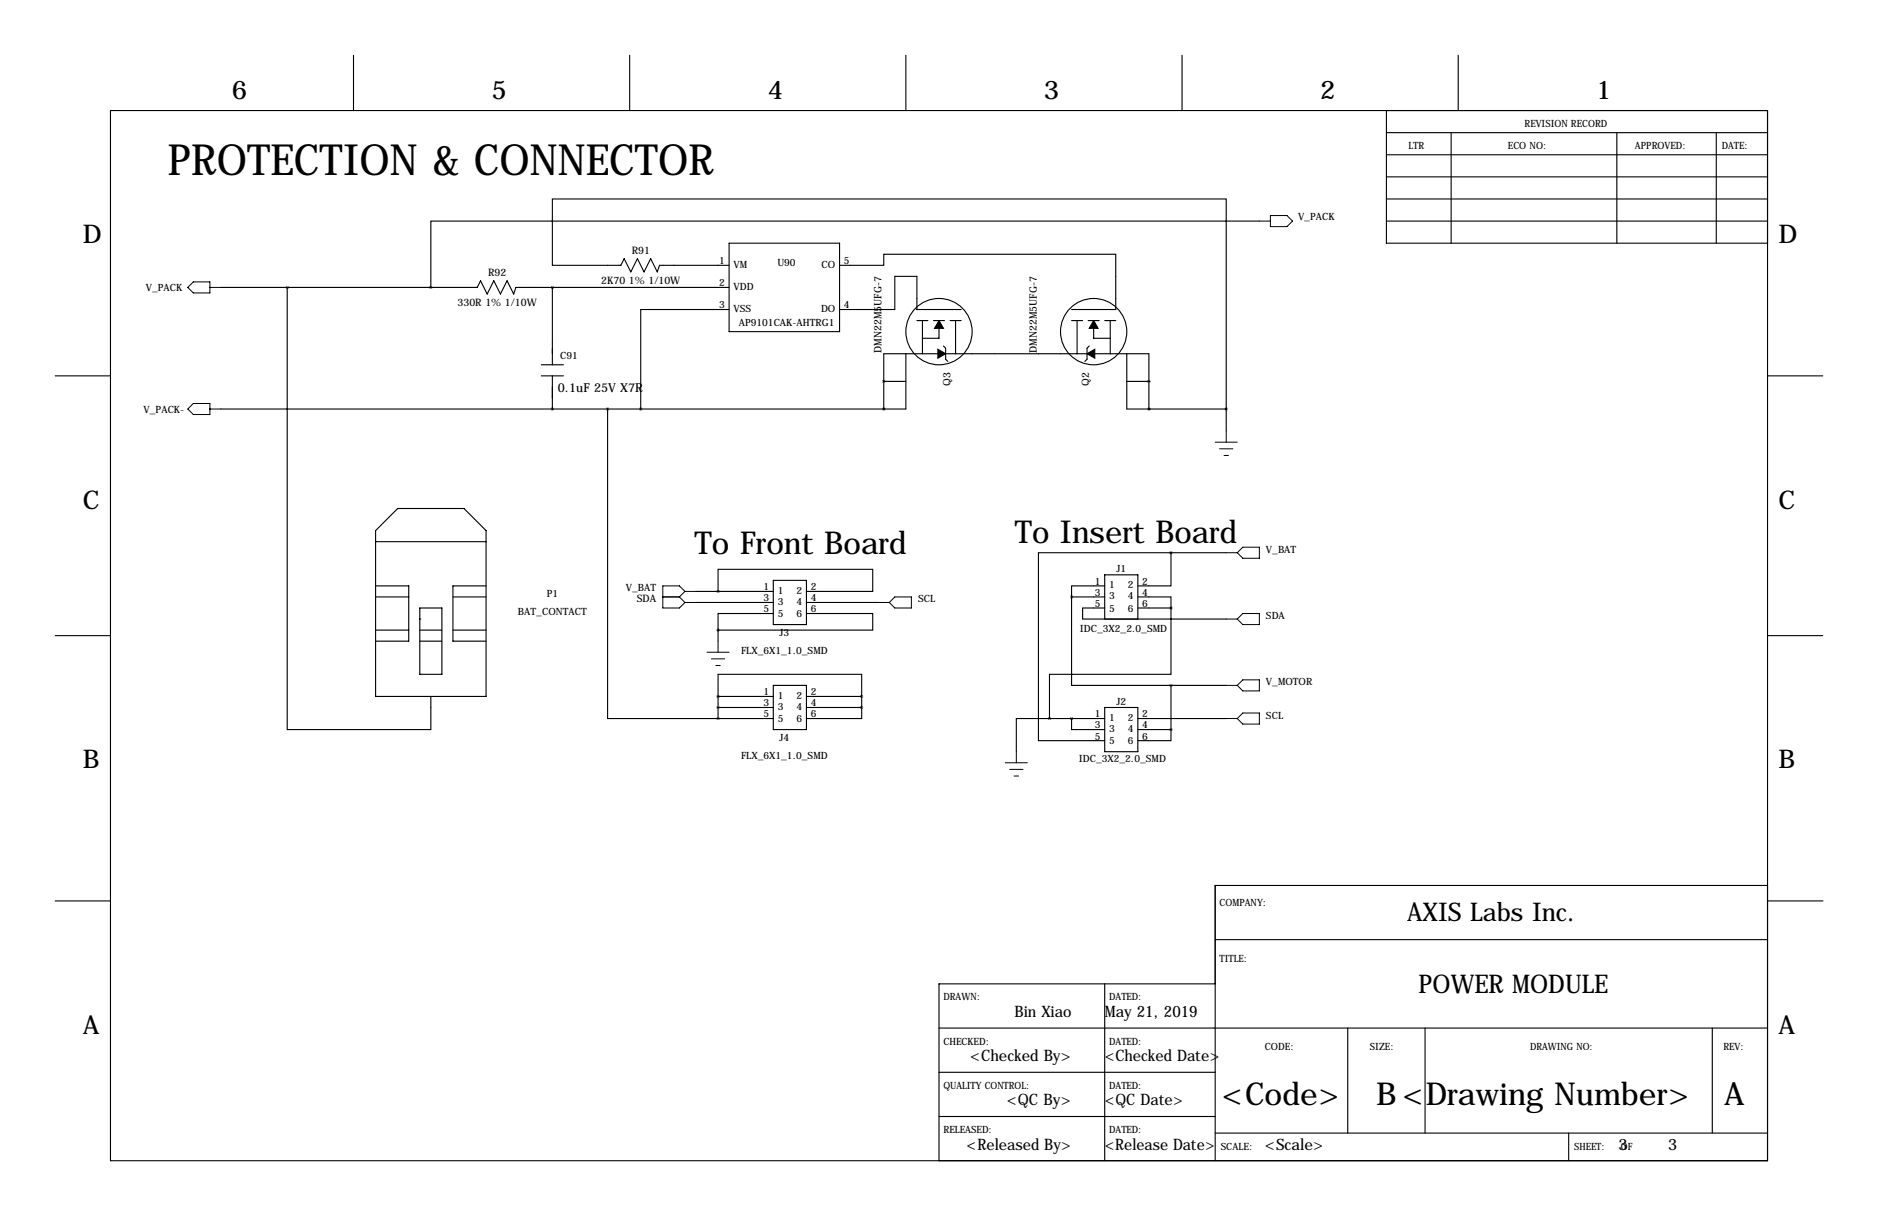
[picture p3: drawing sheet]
<svg xmlns="http://www.w3.org/2000/svg" width="432mm" height="279mm" viewBox="0 0 432 279" stroke-linecap="round" stroke-linejoin="round" font-family="sans-serif">
<g fill="none" stroke="#000" stroke-width=".25">
<path d="M81.3 12.7v12.7M144.8 12.7v12.7M208.3 12.7v12.7M271.8 12.7v12.7M335.3 12.7v12.7M25.4 25.4h381v241.3h-381zM318.8 30.5h87.6M318.8 35.6h87.6M318.8 25.4v30.5h87.6M333.7 30.5v25.4M371.8 30.5v25.4M394.6 30.5v25.4"/>
<path d="M167.6 55.9h25.4v20.3h-25.4zM289.6 50.8h-190.5v15.2M318.8 45.7h87.6M318.8 50.8h87.6M318.8 40.6h87.6M50.8 66h58.9l.8-1.5 1.5 3.1 1.5-3.1 1.6 3.1 1.5-3.1 1.5 3.1 .5-1.6h49M66 66v101.6h33.1v-7.6M127 66v17.8M167.6 71.1h-20.3v22.9M167.6 61h-16l-.5 1.5-1.5-3.1-1.5 3.1-1.5-3.1-1.6 3.1-1.5-3.1-.8 1.6h-15.7v-15.3h154.9v48.3M193 61h10.2v-2.6h53.3v12.7h-10.1M193 71.1h12.7v-7.6h5.1v7.6h10.2"/>
<path d="M210.8 73.7h2.6M212.1 73.7v7.6M214.6 73.7h2.6M215.9 75.4v2.3h-3.8M216.9 79.5l.5 .5v2.5l.5 .6M218.4 73.7h2.6M219.7 73.7v7.6M246.4 73.7h2.5M247.6 73.7v7.6M250.2 73.7h2.5M250.4 79.5l-.5 .5v2.5l-.5 .6M251.5 75.4v2.3h3.8"/>
<path d="M254 73.7h2.5M255.3 73.7v7.6M12.7 86.4h12.7M124.5 86.4h5M124.5 83.8h5M127 86.4v7.6M139.7 94v71.1h25.4M203.2 94h.1M203.2 87.6h.1M203.2 94v-12.7h61v12.7M203.2 87.6h5.1M208.3 81.3v12.7h-157.5"/>
<path d="M259.1 81.3v12.7h22.8M259.1 87.6h5.1M264.2 94h.1M264.2 87.6h.1M281.9 94v5.1M406.4 86.4h12.7M86.4 134.6h7.6v12.7h-7.6M86.4 137.2h7.6M86.4 121.9l5-5.1h15.3l5.1 5.1v38.1h-25.4zM86.4 124.5h25.4M96.5 139.7h5.1v15.2h-5.1zM104.1 137.2h7.7"/>
<path d="M111.8 134.6h-7.7v12.7h7.7M160 135.9h17.8M160 138.4h17.8M165.1 135.9v-5.1h35.6v5.1h-15.3M177.8 133.3h7.6v10.2h-7.6zM185.4 138.4h16.5M246.4 137.2v20.3h22.8M246.4 137.2h7.6M254 134.6h-7.6v2.6M254 139.7h-5.1v2.5h33M254 132.1h7.6v10.1h-7.6zM261.6 137.2h7.6v2.5"/>
<path d="M261.6 139.7h7.6M269.2 139.7v15.2h-27.9v10.2M269.2 127v7.6h-7.6M269.2 127h-30.4v43.2h15.2M269.2 127h12.7M12.7 146h12.7M86.4 144.8h7.6M96.5 142.2h.1M96.5 144.8h5.1M96.5 147.3h5.1M104.1 144.8h7.7M165.1 144.8v2.5"/>
<path d="M177.8 141h-12.7v3.8M177.8 157.5h7.6v10.1h-7.6zM185.4 141h15.3v3.8h-35.6M269.2 157.5h12.7M269.2 157.5v10.1M406.4 146h12.7M165.1 160v-5.1h33v5.1M165.1 162.6h12.7M165.1 165.1h12.7M165.1 160h12.7M165.1 160v5.1M185.4 162.6h12.7"/>
<path d="M185.4 160h12.7M198.1 162.6v2.5h-12.7M198.1 160v2.6M241.3 165.1h-7.6v7.6M241.3 165.1h12.7M246.4 165.1v2.5h7.6M254 162.6h7.6v10.1h-7.6zM261.6 165.1h20.3M261.6 167.6h7.6M269.2 167.6v2.6h-7.6M12.7 207h12.7M279.4 215.9h127"/>
<path d="M406.4 203.5h-127v63.2M406.5 207h12.7M215.9 236.2h190.5M254 226.1v40.6M279.4 226.1h-63.5v40.6M309.9 236.2v24.1M327.7 236.2v24.1M393.7 236.2v24.1M215.9 246.4h63.5M215.9 256.5h63.5M279.4 260.3h127M360.7 260.3v6.4"/>
<circle cx="215.9" cy="76.2" r="7.6"/>
<circle cx="251.5" cy="76.2" r="7.6"/>
</g>
<path d="M215.9 73.7l1 1.7h-2zM251.5 73.7l1 1.7h-2.1zM215.6 80.3l1.8 1-1.8 1zM249.9 81.3l1.8-1v2z" fill="#000" stroke="#000" stroke-width=".25"/>
<g fill="none" stroke="#000" stroke-width=".23">
<path d="M289.6 50.8h2.5M292.1 49.5h3.8l1.3 1.3-1.3 1.3h-3.8zM44.4 64.8h3.9v2.5h-3.9l-1.2-1.3zM48.3 66h2.5M44.4 92.7h3.9v2.5h-3.9l-1.2-1.2zM48.3 94h2.5M281.9 99.1v2.5M279.4 101.6h5.1M280.4 103.1h3.1M281.4 104.6h1M152.4 137.2h3.8M156.2 137.2l1.3 1.2"/>
<path d="M157.5 138.4h2.5M157.5 135.9l-1.3-1.3h-3.8v5.1h3.8l1.3-1.3M157.5 135.9h2.5M157.5 135.9l-1.3 1.3M201.9 138.4h2.6M204.5 138.4l1.2-1.2h3.8v2.5h-3.8zM281.9 127h2.6M285.8 125.7h3.8v2.6h-3.8l-1.3-1.3zM162.6 149.9h5M163.6 151.4h3M164.6 152.9h1M165.1 147.3v2.6"/>
<path d="M281.9 157.5h2.6M281.9 142.2h2.6M285.8 156.2h3.8v2.6h-3.8l-1.3-1.3zM285.8 141h3.8v2.5h-3.8l-1.3-1.3zM231.1 175.3h5.1M232.2 176.8h3M233.2 178.3h1M233.7 172.7v2.6M281.9 165.1h2.6M285.8 163.8h3.8v2.6h-3.8l-1.3-1.3z"/>
</g>
<path d="M281.9 94a.05 .05 0 0 0 .1 0 .05 .05 0 0 0-.1 0zM99 66a.05 .05 0 0 0 .1 0 .05 .05 0 0 0-.1 0zM269.2 167.6a.05 .05 0 0 0 .1 0 .05 .05 0 0 0-.1 0zM269.2 157.5a.05 .05 0 0 0 .1 0 .05 .05 0 0 0-.1 0zM269.2 139.7a.05 .05 0 0 0 .1 0 .05 .05 0 0 0-.1 0zM269.2 127a.05 .05 0 0 0 .1 0 .05 .05 0 0 0-.1 0zM66 66a.05 .05 0 0 0 .1 0 .05 .05 0 0 0-.1 0zM264.1 94a.05 .05 0 0 0 .1 0 .05 .05 0 0 0-.1 0zM264.1 87.6a.05 .05 0 0 0 .1 0 .05 .05 0 0 0-.1 0z" fill="#000" stroke="#000" stroke-width=".63"/>
<text font-size="9.9" x="38.6" y="40.1">PROTECTION &amp; CONNECTOR</text>
<g font-size="7.3">
<text x="233.3" y="124.8">To Insert Board</text>
<text x="159.7" y="127.4">To Front Board</text>
<text x="280.9" y="254">&lt;Code&gt;</text>
<text x="316.4" y="254">B &lt;Drawing Number&gt;</text>
<text x="396.4" y="254">A</text>
</g>
<g font-size="5.9">
<text x="53.3" y="22.9">6</text>
<text x="113" y="22.9">5</text>
<text x="176.5" y="22.9">4</text>
<text x="240" y="22.9">3</text>
<text x="303.5" y="22.9">2</text>
<text x="367" y="22.9">1</text>
<text x="19" y="55.9">D</text>
<text x="408.9" y="55.9">D</text>
<text x="19" y="116.8">C</text>
<text x="408.9" y="116.8">C</text>
<text x="19" y="176.5">B</text>
<text x="408.9" y="176.5">B</text>
<text x="323.5" y="211.6">AXIS Labs Inc.</text>
<text x="326.2" y="228.1">POWER MODULE</text>
<text x="19" y="237.5">A</text>
<text x="408.9" y="237.5">A</text>
</g>
<g font-size="3.6">
<text x="233.3" y="233.7">Bin Xiao</text>
<text x="254" y="233.7">May 21, 2019</text>
<text x="223.1" y="243.8">&lt;Checked By&gt;</text>
<text x="254" y="243.8">&lt;Checked Date&gt;</text>
<text x="231.5" y="254">&lt;QC By&gt;</text>
<text x="254" y="254">&lt;QC Date&gt;</text>
<text x="222.2" y="264.2">&lt;Released By&gt;</text>
<text x="254" y="264.2">&lt;Release Date&gt;</text>
<text x="290.8" y="264.2">&lt;Scale&gt;</text>
<text x="372.1" y="264.2">3</text>
<text x="383.5" y="264.2">3</text>
</g>
<text font-size="2.8" x="128.3" y="90.1">0.1uF 25V X7R</text>
<g font-size="2.4">
<text x="145.2" y="58.4">R91</text>
<text x="112.2" y="63.5">R92</text>
<text x="138.2" y="65.2">2K70 1% 1/10W</text>
<text x="105.2" y="70.2">330R 1% 1/10W</text>
<text x="202.7" y="81.1" transform="rotate(-90 202.7 81.1)">DMN22M5UFG-7</text>
<text x="238.4" y="81.1" transform="rotate(-90 238.4 81.1)">DMN22M5UFG-7</text>
<text x="218.6" y="88.7" transform="rotate(-90 218.6 88.7)">Q3</text>
<text x="250.4" y="88.7" transform="rotate(-90 250.4 88.7)">Q2</text>
<text x="146.4" y="138.4">SDA</text>
</g>
<g font-size="2.3">
<text x="350.5" y="29.2">REVISION RECORD</text>
<text x="323.8" y="34.3">LTR</text>
<text x="346.7" y="34.3">ECO NO:</text>
<text x="375.9" y="34.3">APPROVED:</text>
<text x="395.9" y="34.3">DATE:</text>
<text x="298.4" y="50.5">V_PACK</text>
<text x="165.4" y="60.7">1</text>
<text x="165.4" y="65.8">2</text>
<text x="168.7" y="61.5">VM</text>
<text x="178.7" y="61.2">U90</text>
<text x="188.9" y="61.5">CO</text>
<text x="194.1" y="60.7">5</text>
<text x="33.5" y="66.8">V_PACK</text>
<text x="165.4" y="70.9">3</text>
<text x="168.7" y="66.6">VDD</text>
<text x="168.7" y="71.7">VSS</text>
<text x="188.8" y="71.7">DO</text>
<text x="194.1" y="70.9">4</text>
<text x="169.8" y="75">AP9101CAK-AHTRG1</text>
<text x="128.8" y="82.5">C91</text>
<text x="33" y="95">V_PACK-</text>
<text x="256.7" y="131.3">J1</text>
<text x="291.1" y="127">V_BAT</text>
<text x="125.7" y="137.2">P1</text>
<text x="143.9" y="135.9">V_BAT</text>
<text x="175.5" y="135.6">1</text>
<text x="178.8" y="136.4">1</text>
<text x="183.1" y="136.4">2</text>
<text x="186.4" y="135.6">2</text>
<text x="251.7" y="134.4">1</text>
<text x="251.7" y="136.9">3</text>
<text x="255" y="135.2">1</text>
<text x="255" y="137.7">3</text>
<text x="259.3" y="135.2">2</text>
<text x="259.3" y="137.7">4</text>
<text x="262.6" y="134.4">2</text>
<text x="262.6" y="136.9">4</text>
<text x="119.1" y="141.3">BAT_CONTACT</text>
<text x="175.5" y="138.2">3</text>
<text x="175.5" y="140.7">5</text>
<text x="178.8" y="139">3</text>
<text x="178.8" y="141.8">5</text>
<text x="183.1" y="139">4</text>
<text x="183.1" y="141.8">6</text>
<text x="186.4" y="138.2">4</text>
<text x="186.4" y="140.7">6</text>
<text x="211.1" y="138.4">SCL</text>
<text x="251.7" y="139.4">5</text>
<text x="255" y="140.5">5</text>
<text x="259.3" y="140.5">6</text>
<text x="262.6" y="139.4">6</text>
<text x="291.1" y="142.2">SDA</text>
<text x="179.2" y="146">J3</text>
<text x="248.3" y="145.1">IDC_3X2_2.0_SMD</text>
<text x="170.4" y="150.2">FLX_6X1_1.0_SMD</text>
<text x="175.5" y="159.8">1</text>
<text x="178.8" y="160.6">1</text>
<text x="183.1" y="160.6">2</text>
<text x="186.4" y="159.8">2</text>
<text x="291.1" y="157.5">V_MOTOR</text>
<text x="175.5" y="162.3">3</text>
<text x="175.5" y="164.8">5</text>
<text x="178.8" y="163.1">3</text>
<text x="178.8" y="165.9">5</text>
<text x="183.1" y="163.1">4</text>
<text x="183.1" y="165.9">6</text>
<text x="186.4" y="162.3">4</text>
<text x="186.4" y="164.8">6</text>
<text x="251.7" y="164.8">1</text>
<text x="251.7" y="167.4">3</text>
<text x="255" y="165.7">1</text>
<text x="256.7" y="162.1">J2</text>
<text x="259.3" y="165.7">2</text>
<text x="262.6" y="164.8">2</text>
<text x="262.6" y="167.4">4</text>
<text x="291.1" y="165.1">SCL</text>
<text x="179.2" y="170.2">J4</text>
<text x="251.7" y="169.9">5</text>
<text x="255" y="168.2">3</text>
<text x="255" y="171">5</text>
<text x="259.3" y="168.2">4</text>
<text x="259.3" y="171">6</text>
<text x="262.6" y="169.9">6</text>
<text x="170.4" y="174.3">FLX_6X1_1.0_SMD</text>
<text x="248.1" y="175.1">IDC_3X2_2.0_SMD</text>
<text x="280.4" y="208.3">COMPANY:</text>
<text x="280.4" y="221">TITLE:</text>
<text x="216.9" y="229.9">DRAWN:</text>
<text x="255" y="229.9">DATED:</text>
<text x="216.9" y="240">CHECKED:</text>
<text x="255" y="240">DATED:</text>
<text x="290.8" y="241.3">CODE:</text>
<text x="315" y="241.3">SIZE:</text>
<text x="351.8" y="241.3">DRAWING NO:</text>
<text x="396.2" y="241.3">REV:</text>
<text x="216.9" y="250.2">QUALITY CONTROL:</text>
<text x="255" y="250.2">DATED:</text>
<text x="216.9" y="260.3">RELEASED:</text>
<text x="255" y="260.3">DATED:</text>
<text x="280.7" y="264.2">SCALE:</text>
<text x="361.9" y="264.2">SHEET:</text>
<text x="372.7" y="264.2">OF</text>
</g>
</svg>
